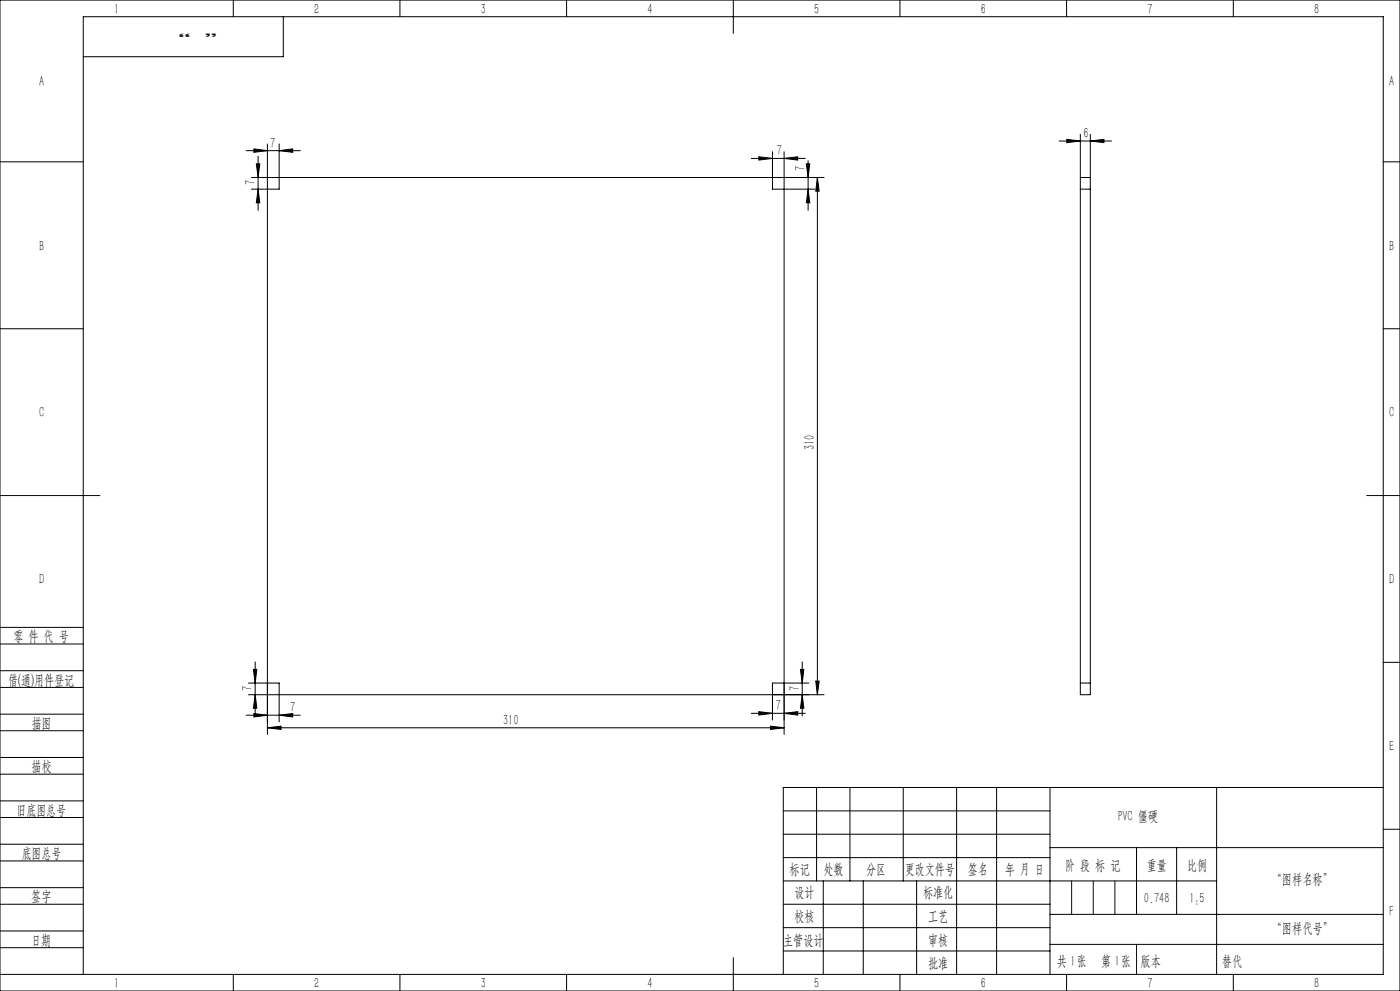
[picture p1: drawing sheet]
<svg xmlns="http://www.w3.org/2000/svg" width="420mm" height="297mm" viewBox="0 0 420 297" stroke-linecap="round" stroke-linejoin="round" font-family="sans-serif">
<g fill="none" stroke="#000" stroke-width=".3">
<path d="M0 0h420v297h-420zM70 0v5M85 5v12h-60M120 0v5M170 0v5M220 0v10M270 0v5M320 0v5M370 0v5M0 48.5h25M73.9 45.2h16.2M76.2 44.6l4 .6-4 .4z"/>
<path d="M76.9 49.1h1l-.5 4.1zM77.4 46.8v16.2M77.4 56.7l.5 4.1h-1zM80.2 43.1v177M83.7 45.2l4.1-.6v1zM83.7 43.1v13.6h-8.3M225.4 47.5h16.2M227.6 47l4.1 .5-4.1 .5zM231.7 45.5v11.2h12.7M235.2 47.5l4.1-.5v1zM235.2 45.5v174.6M241.9 49.1h1l-.5 4.1z"/>
<path d="M242.4 48.2v14.8M242.4 56.7l.5 4.1h-1zM245.2 53.2l.5 4.1h-1zM245.2 53.2v155M247.2 53.2h-171.8M317.7 42.3h15.7M320 41.8l4.1 .5-4.1 .5zM324.1 40.2v168h3v-168M324.1 53.2h3M324.1 56.7h3M327.1 42.3l4.1-.5v1zM415 48.5h5"/>
<path d="M0 98.5h25M415 98.5h5M0 148.5h30M410 148.5h10M0 193h25M0 188h25M76.6 198.4v16.2M240.7 198.4v16.2M415 198.5h5M0 206h25M0 201h25M0 219h25"/>
<path d="M0 214h25M73.9 214.3h16.2M74.5 204.7h9.2v11.7M74.5 208.2h172.7M76 200.6h1l-.4 4.1zM76.2 213.9l4 .4-4 .6zM76.6 208.2l.4 4.1h-1zM80.2 218.1l4.1-.5v1zM80.2 218.1h155M83.7 214.3l4.1-.4v1zM225.4 213.8h16.2M227.6 213.3l4.1 .5-4.1 .5z"/>
<path d="M231.1 217.6l4.1 .5-4.1 .5zM235.2 213.8l4.1-.5v1zM240.1 200.6h1.1l-.5 4.1zM240.7 208.2l.5 4.1h-1.1zM242.6 204.7h-10.9v11.1M244.7 204.1h1l-.5 4.1zM324.1 204.7h3M0 232h25M0 227h25M245 236v28M255 236v28M271 236v28"/>
<path d="M287 236v56M299 236v56M315 236v56M365 236v56M415 236h-180v56M0 245h25M0 240h25M0 258h25M0 253h25M235 243h80M235 250h80M235 257h80"/>
<path d="M315 254h100M341 254v20M353 254v20M415 248.5h5M0 271h25M0 266h25M0 279h25M235 271h80M235 264h130M235 278h80M247 264v28M259 264v28"/>
<path d="M275 264v28M315 274h100M0 284h25M0 292h415v-287h-390v287M70 292v5M120 292v5M170 292v5M220 287v10M235 285h80M270 292v5M315 283h100M320 292v5"/>
<path d="M370 292v5"/>
</g>
<path d="M321.5 264v10M328 264v10M334.5 264v10M341 283v9" fill="none" stroke="#0a0605" stroke-width=".3"/>
<g fill="#000">
<path d="M76.9 49.1h1l-.5 4.1zM77.4 56.7l.5 4.1h-1z"/>
<path d="M83.7 45.2l4.1-.6v1zM76.2 44.6l4 .6-4 .4z"/>
<path d="M235.2 47.5l4.1-.5v1zM227.6 47l4.1 .5-4.1 .5z"/>
<path d="M242.4 56.7l.5 4.1h-1zM241.9 49.1h1l-.5 4.1zM240.7 208.2l.5 4.1h-1.1zM240.1 200.6h1.1l-.5 4.1z"/>
<path d="M327.1 42.3l4.1-.5v1zM320 41.8l4.1 .5-4.1 .5z"/>
<path d="M76 200.6h1l-.4 4.1zM76.6 208.2l.4 4.1h-1z"/>
<path d="M76.2 213.9l4 .4-4 .6zM83.7 214.3l4.1-.4v1zM227.6 213.3l4.1 .5-4.1 .5zM235.2 213.8l4.1-.5v1z"/>
<path d="M80.2 218.1l4.1-.5v1zM231.1 217.6l4.1 .5-4.1 .5z"/>
<path d="M244.7 204.1h1l-.5 4.1zM245.2 53.2l.5 4.1h-1z"/>
</g>
<g font-size="4.4">
<text x="34.2" y="4.1">1</text>
<text x="94.2" y="4.1">2</text>
<text x="144.2" y="4.1">3</text>
<text x="194.2" y="4.1">4</text>
<text x="244.2" y="4.1">5</text>
<text x="294.2" y="4.1">6</text>
<text x="344.2" y="4.1">7</text>
<text x="394.2" y="4.1">8</text>
<text x="11.7" y="25.9">A</text>
<text x="416.7" y="25.9">A</text>
<text x="325" y="41.4">6</text>
<text x="81.1" y="44.3">7</text>
<text x="233.1" y="46.6">7</text>
<text x="241.6" y="51.2" transform="rotate(-90 241.6 51.2)">7</text>
<text x="76.6" y="55.6" transform="rotate(-90 76.6 55.6)">7</text>
<text x="11.7" y="75.1">B</text>
<text x="416.7" y="75.1">B</text>
<text x="11.7" y="125.1">C</text>
<text x="416.7" y="125.1">C</text>
<text x="244.4" y="134.9" transform="rotate(-90 244.4 134.9)">310</text>
<text x="11.7" y="175.1">D</text>
<text x="416.7" y="175.1">D</text>
<text x="4" y="192">零 件 代 号</text>
<text x="2.5" y="205.1">借(通)用件登记</text>
<text x="75.7" y="207.1" transform="rotate(-90 75.7 207.1)">7</text>
<text x="239.8" y="207.2" transform="rotate(-90 239.8 207.2)">7</text>
<text x="87" y="213.5">7</text>
<text x="232.7" y="212.9">7</text>
<text x="9.5" y="218.1">描图</text>
<text x="150.9" y="217.2">310</text>
<text x="416.7" y="225.2">E</text>
<text x="9.5" y="231.1">描校</text>
<text x="5" y="244.2">旧底图总号</text>
<text x="335.5" y="246.2">PVC 僵硬</text>
<text x="6.5" y="257.2">底图总号</text>
<text x="236.9" y="261.9">标记</text>
<text x="247.1" y="261.9">处数</text>
<text x="259.9" y="261.9">分区</text>
<text x="271.5" y="261.9">更改文件号</text>
<text x="290.4" y="261.9">签名</text>
<text x="301.5" y="261.9">年 月 日</text>
<text x="319.5" y="260.6">阶 段 标 记</text>
<text x="344" y="260.6">重量</text>
<text x="356.1" y="260.6">比例</text>
<text x="238.3" y="268.9">设计</text>
<text x="276.9" y="268.9">标准化</text>
<text x="381.5" y="264.8">“图样名称”</text>
<text x="9.4" y="270.1">签字</text>
<text x="343.2" y="270.7">0.748</text>
<text x="356.8" y="270.7">1:5</text>
<text x="416.8" y="274.4">F</text>
<text x="238.3" y="276.1">校核</text>
<text x="278.4" y="276">工艺</text>
<text x="381.5" y="279.6">“图样代号”</text>
<text x="9.4" y="283.2">日期</text>
<text x="234.9" y="283.3">主管设计</text>
<text x="278.4" y="283.3">审核</text>
<text x="278.4" y="290.2">批准</text>
<text x="317.1" y="289.4">共 张</text>
<text x="321.1" y="289.4">1</text>
<text x="330.3" y="289.4">第 张</text>
<text x="334.5" y="289.4">1</text>
<text x="342.1" y="289.4">版本</text>
<text x="34.2" y="296.1">1</text>
<text x="94.2" y="296.1">2</text>
<text x="144.2" y="296.1">3</text>
<text x="194.2" y="296.1">4</text>
<text x="244.2" y="296.1">5</text>
<text x="294.2" y="296.1">6</text>
<text x="344.2" y="296.1">7</text>
<text x="394.2" y="296.1">8</text>
</g>
<text font-size="4.4" fill="#0a0605" x="366.6" y="289.4">替代</text>
<g font-size="4.1" fill="#0a0605">
<text x="57.3" y="8" transform="rotate(-180 57.3 8)">”</text>
<text x="65.3" y="8" transform="rotate(-180 65.3 8)">“</text>
</g>
</svg>
